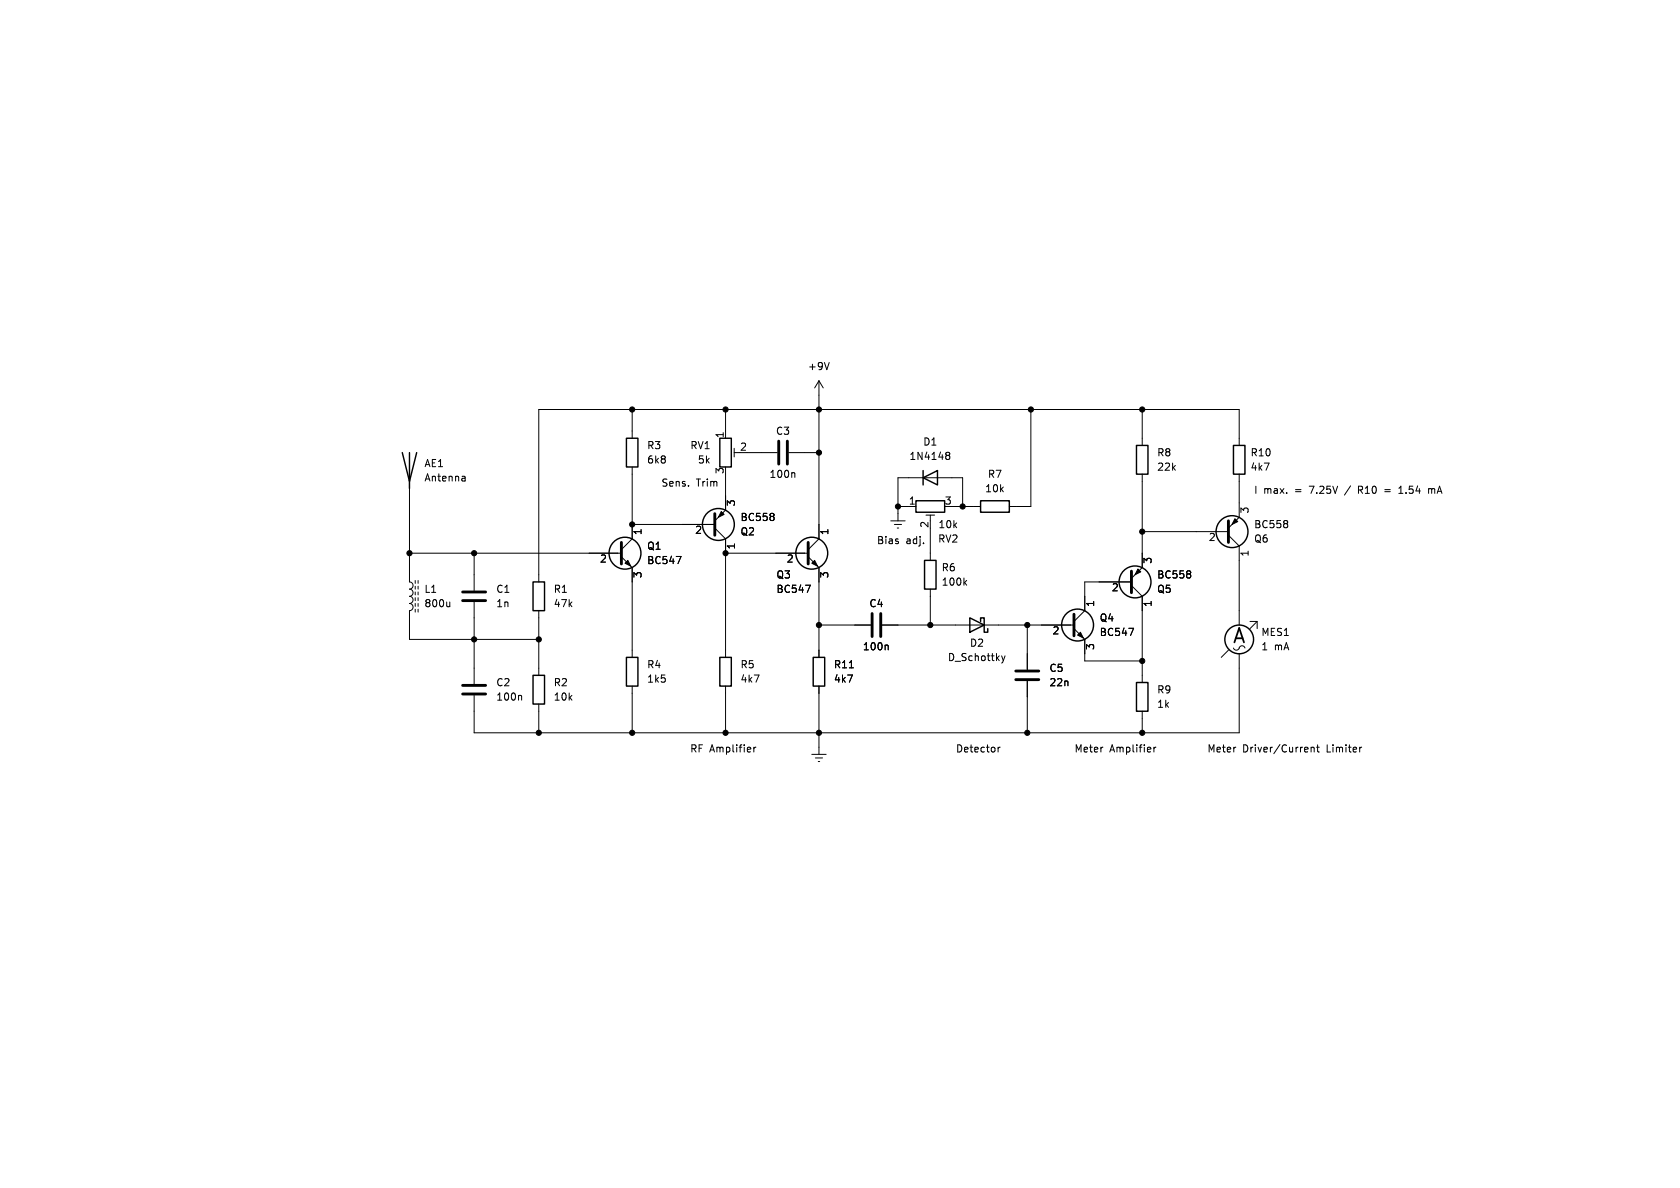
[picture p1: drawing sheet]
<svg xmlns="http://www.w3.org/2000/svg" width="297mm" height="210mm" viewBox="0 0 297 210" stroke-linecap="round" stroke-linejoin="round" font-family="sans-serif">
<g fill="none" stroke="#000" stroke-width=".18">
<path d="M111.8 72.4v5.1M128.3 72.4v5.1M129.8 79.2v1.6M144.8 67.3l-.8 1.3M144.8 67.3v28l-1.9 1.9M144.8 67.3l.7 1.3M146.6 64.1l-.4 1.2M182.2 72.4v17.1h-3.8M201.9 72.4v6.3M219.1 78.7v-6.3h-123.9v30.5M72.4 85.1v17.8a.64 .64 0 0 1 .6 .6 .64 .64 0 0 1-.6 .6 .64 .64 0 0 1 .6 .7 .64 .64 0 0 1-.6 .6 .64 .64 0 0 1 .6 .6 .64 .64 0 0 1-.6 .7 .64 .64 0 0 1 .6 .6 .64 .64 0 0 1-.6 .7v5h22.8M72.4 97.8h37.5"/>
<path d="M82.1 84.2l.1 .2v.6M82.2 85h-.4M82.2 84.5l-.4 .1M83.8 97.8v6.6M109.9 98.4l1.9 1.9v15.9M111.8 82.6v12.7l-1.9 1.9M111.8 92.7h14.6M119.6 98.4h.8l-.5 1.2M126.4 93.3l1.9 2v20.9M128.3 83.8v6.4l-1.9 1.9M128.3 97.8h14.6M129.8 80h1"/>
<path d="M132.1 80h5.3M136.7 90.8l.1 .2-.1 .2M136.7 91.4l.1 .1-.1 .5M139.4 80h5.4M140.3 83.6l.2 .1v.7M142.9 98.4l1.9 1.9v15.9M157.5 92.1h2.5M158.1 92.7h1.3M158.6 93.3h.3M158.7 89.5h3.2M163.7 91.1h1.5M164.5 91.1v1"/>
<path d="M164.5 93.3v5.8M167.3 80.4l.1 .1M167.3 80h.4l.2 .1v.2l-.2 .2M167.4 80.5h.3M167.4 80.5l-.1 .1M167.7 80.5l.2 .2v.4l-.2 .1h-.4M168.3 89.5h5.1M170.2 89.5v-5h-11.5v7.6M201.9 83.8v16.5l-1.9 1.9M201.9 94h15.3M217.2 94.6l1.9 1.9v14M219.1 83.8v7.6l-1.9 1.9"/>
<path d="M227.5 92.1l.2 .2-.2 .2M227.5 92.6l.2 .2-.2 .4M240.2 86.6h.4M240.6 85.9h-.4v1.3M244.8 86.6h1M244.8 86.9h1M247.3 87.2h.7M247.3 86.3l.4-.4v1.3M252.6 86.4v.8M252.6 86.5l.3-.1 .2 .2M253.1 86.6v.6M253.3 86.4l-.2 .2"/>
<path d="M73.4 102.6v.5M73.4 103.6v.5M73.4 104.6v.6M73.4 105.7v.5M73.4 106.7v.5M73.4 107.7v.5M73.9 102.6v.5M73.9 103.6v.5M73.9 104.6v.6M73.9 105.7v.5M73.9 106.7v.5M73.9 107.7v.5"/>
<path d="M79.5 106.4v.9M79.5 107.1l-.2 .2M83.8 106.4v14.5M95.2 108v11.4M142.4 103.4h.9l-.6 1.3M144.8 110.5h9.1M150.2 118.1h.7M156 110.5h33.9M156.8 114l.2 .2v.7M164.5 104.1v6.4M170.5 103l.4 .4M170.9 102.6l-.5 .5"/>
<path d="M177.1 115.9l.3 .9M177.4 116.8l-.3 .4M177.7 115.9l-.3 .9M181.6 110.5v7.9M189.9 111.1l1.9 1.9v3.8h10.1M199.6 111.1h.8l-.5 1.2M200 102.9h-8.2v5.1l-1.9 1.9M200 103.5l1.9 1.9v15.3M210.4 101l.1 .2-.1 .2M210.4 101.5l.1 .2-.1 .4M217.2 114.9l-1.3 1.3M219.1 115.6v13.9h-135.3v-6.6"/>
<path d="M221 109.9h1.2v1.2M222.2 109.9l-1.2 1.2M92 122.9l.2 .2v.7M95.2 124.5v5M111.8 121.3v8.2M128.3 121.3v8.2M133.3 132.1v.8M133.6 132.1l-.3 .2M143.5 133.4h2.5M144.1 134h1.3M144.7 134.6h.2M144.8 121.3v12.1"/>
<path d="M176.4 132.1v.8M176.8 132.1l-.4 .2M181.6 120.4v9.1M201.9 125.7v3.8M204 132.1v.8M204.4 132.1l-.4 .2M231.8 132.2l.2-.1 .3 .1v.7M231.8 132.1v.8M232.8 132.1h.4M232.9 131.7v1.1l.3 .1M240.7 132.1l-.2 .1"/>
</g>
<g fill="none" stroke="#000" stroke-width=".25">
<path d="M110.7 77.5h2.1v5.1h-2.1zM127.3 77.5h2v5.1h-2zM200.9 78.7h2v5.1h-2zM218.1 78.7h2v5.1h-2zM71.1 80l1.3 5.1 1.3-5.1M72.4 80v6.4M161.9 88.5h5.1v2.1h-5.1zM163.2 84.5l2.5-1.3v2.5zM163.2 83.2v2.5M163.4 99.1h2.1v5h-2.1zM173.4 88.5h5v2.1h-5zM94.2 119.4h2.1v5.1h-2.1z"/>
<path d="M94.2 102.9h2.1v5.1h-2.1zM110.7 116.2h2.1v5.1h-2.1zM127.3 116.2h2v5.1h-2zM143.8 116.2h2v5.1h-2zM171.4 109.2l2.6 1.3-2.6 1.3zM173.4 109.9v-.7h.6v2.6h.6v-.7M200.9 120.7h2v5h-2z"/>
<circle cx="110.5" cy="97.8" r="2.82"/>
<circle cx="127" cy="92.7" r="2.82"/>
<circle cx="143.5" cy="97.8" r="2.82"/>
<circle cx="217.8" cy="94" r="2.82"/>
<circle cx="190.5" cy="110.5" r="2.82"/>
<circle cx="200.7" cy="102.9" r="2.82"/>
<circle cx="219.1" cy="113" r="2.54"/>
</g>
<g fill="none" stroke="#000" stroke-width=".51">
<path d="M137.7 78v4M139.2 78v4M109.9 95.9v3.8M126.4 90.8v3.8M142.9 95.9v3.8M217.2 92.1v3.8M81.8 106.2h4.1M81.8 104.6h4.1M154.2 108.5v4M155.7 108.5v4M179.6 118.6h4M189.9 108.6v3.8"/>
<path d="M200 101v3.8M81.8 122.7h4.1M81.8 121.2h4.1M179.6 120.1h4"/>
</g>
<g fill="#000" stroke="#000" stroke-width=".18">
<path d="M110.5 99.6l.5-.5 .5 1zM127.5 90.4l.5 .5-1 .5zM144 99.1l.5 1-1-.5zM218.3 91.7l.5 .5-1 .5zM190.5 112.3l.5-.5 .5 1zM201.2 100.6l.5 .5-1 .5z"/>
<circle cx="111.8" cy="72.4" r=".46"/>
<circle cx="128.3" cy="72.4" r=".46"/>
<circle cx="144.8" cy="72.4" r=".46"/>
<circle cx="182.2" cy="72.4" r=".46"/>
<circle cx="201.9" cy="72.4" r=".46"/>
<circle cx="72.4" cy="97.8" r=".46"/>
<circle cx="83.8" cy="97.8" r=".46"/>
<circle cx="111.8" cy="92.7" r=".46"/>
<circle cx="128.3" cy="97.8" r=".46"/>
<circle cx="144.8" cy="80" r=".46"/>
<circle cx="158.7" cy="89.5" r=".46"/>
<circle cx="170.2" cy="89.5" r=".46"/>
<circle cx="201.9" cy="94" r=".46"/>
<circle cx="83.8" cy="113" r=".46"/>
<circle cx="95.2" cy="113" r=".46"/>
<circle cx="144.8" cy="110.5" r=".46"/>
<circle cx="164.5" cy="110.5" r=".46"/>
<circle cx="181.6" cy="110.5" r=".46"/>
<circle cx="201.9" cy="116.8" r=".46"/>
<circle cx="95.2" cy="129.5" r=".46"/>
<circle cx="111.8" cy="129.5" r=".46"/>
<circle cx="128.3" cy="129.5" r=".46"/>
<circle cx="144.8" cy="129.5" r=".46"/>
<circle cx="181.6" cy="129.5" r=".46"/>
<circle cx="201.9" cy="129.5" r=".46"/>
</g>
<text font-size="3.5" x="217.8" y="114.1">A</text>
<g font-size="1.8">
<text x="142.7" y="65.6">+9V</text>
<text x="128" y="77.5" transform="rotate(-90 128 77.5)">1</text>
<text x="137.1" y="77.1">C3</text>
<text x="74.9" y="82.8">AE1</text>
<text x="114.3" y="79.6">R3</text>
<text x="114.3" y="82.1">6k8</text>
<text x="121.9" y="79.6">RV1</text>
<text x="123.3" y="82.1">5k</text>
<text x="128" y="83.9" transform="rotate(-90 128 83.9)">3</text>
<text x="130.7" y="79.8">2</text>
<text x="160.7" y="81.5">1N4148</text>
<text x="163.1" y="79">D1</text>
<text x="204.5" y="80.9">R8</text>
<text x="204.5" y="83.4">22k</text>
<text x="221" y="83.4">4k7</text>
<text x="221" y="80.9">R10</text>
<text x="74.9" y="85.3">Antenna</text>
<text x="116.8" y="86.1">Sens.</text>
<text x="123.1" y="86.1">Trim</text>
<text x="130.3" y="89.6" transform="rotate(-90 130.3 89.6)">3</text>
<text x="135.9" y="84.7">100n</text>
<text x="160.6" y="89.3">1</text>
<text x="166.9" y="89.3">3</text>
<text x="174.1" y="87.2">10k</text>
<text x="174.6" y="84.7">R7</text>
<text x="221.6" y="87.4">I</text>
<text x="223.4" y="87.4">max.</text>
<text x="229" y="87.4">=</text>
<text x="231.8" y="87.4">7.25V</text>
<text x="238.3" y="87.4">/</text>
<text x="240.8" y="87.4">R10</text>
<text x="248.4" y="87.4">1.54</text>
<text x="253.8" y="87.4">mA</text>
<text x="113.7" y="94.7" transform="rotate(-90 113.7 94.7)">1</text>
<text x="122.8" y="94.7">2</text>
<text x="130.8" y="92.3">BC558</text>
<text x="130.8" y="94.8">Q2</text>
<text x="146.8" y="94.7" transform="rotate(-90 146.8 94.7)">1</text>
<text x="164.2" y="93.4" transform="rotate(-90 164.2 93.4)">2</text>
<text x="165.8" y="93.6">10k</text>
<text x="213.6" y="96">2</text>
<text x="221.1" y="90.9" transform="rotate(-90 221.1 90.9)">3</text>
<text x="221.6" y="93.6">BC558</text>
<text x="106" y="99.8">2</text>
<text x="114.3" y="99.9">BC547</text>
<text x="114.3" y="97.4">Q1</text>
<text x="130.3" y="97.2" transform="rotate(-90 130.3 97.2)">1</text>
<text x="139" y="99.8">2</text>
<text x="154.9" y="96.3">Bias</text>
<text x="160.2" y="96.3">adj.</text>
<text x="165.8" y="96.1">RV2</text>
<text x="166.4" y="101.2">R6</text>
<text x="203.9" y="99.8" transform="rotate(-90 203.9 99.8)">3</text>
<text x="221.1" y="98.5" transform="rotate(-90 221.1 98.5)">1</text>
<text x="221.6" y="96.1">Q6</text>
<text x="74.9" y="107.5">800u</text>
<text x="74.9" y="105">L1</text>
<text x="87.6" y="105">C1</text>
<text x="87.6" y="107.5">1n</text>
<text x="97.8" y="105">R1</text>
<text x="97.8" y="107.5">47k</text>
<text x="113.7" y="102.3" transform="rotate(-90 113.7 102.3)">3</text>
<text x="137.2" y="105">BC547</text>
<text x="137.2" y="102.5">Q3</text>
<text x="146.8" y="102.3" transform="rotate(-90 146.8 102.3)">3</text>
<text x="153.6" y="107.5">C4</text>
<text x="166.4" y="103.7">100k</text>
<text x="193.8" y="107.4" transform="rotate(-90 193.8 107.4)">1</text>
<text x="196.5" y="104.9">2</text>
<text x="203.9" y="107.4" transform="rotate(-90 203.9 107.4)">1</text>
<text x="204.5" y="102.5">BC558</text>
<text x="204.5" y="105">Q5</text>
<text x="186" y="112.5">2</text>
<text x="194.3" y="112.6">BC547</text>
<text x="194.3" y="110.1">Q4</text>
<text x="222.9" y="112.6">MES1</text>
<text x="114.3" y="118.3">R4</text>
<text x="130.8" y="118.3">R5</text>
<text x="147.3" y="118.3">R11</text>
<text x="152.4" y="115.2">100n</text>
<text x="167.5" y="117.1">D_Schottky</text>
<text x="171.4" y="114.5">D2</text>
<text x="185.4" y="119">C5</text>
<text x="193.8" y="115" transform="rotate(-90 193.8 115)">3</text>
<text x="222.9" y="115.2">1</text>
<text x="225.3" y="115.2">mA</text>
<text x="87.6" y="121.5">C2</text>
<text x="87.6" y="124.1">100n</text>
<text x="97.8" y="121.5">R2</text>
<text x="97.8" y="124.1">10k</text>
<text x="114.3" y="120.9">1k5</text>
<text x="130.8" y="120.9">4k7</text>
<text x="147.3" y="120.9">4k7</text>
<text x="185.4" y="121.5">22n</text>
<text x="204.5" y="122.8">R9</text>
<text x="204.5" y="125.3">1k</text>
<text x="121.9" y="133.1">RF Amplifier</text>
<text x="168.9" y="133.1">Detector</text>
<text x="189.9" y="133.1">Meter</text>
<text x="196.2" y="133.1">Amplifier</text>
<text x="213.4" y="133.1">Meter</text>
<text x="219.7" y="133.1">Driver/Current</text>
<text x="234.6" y="133.1">Limiter</text>
</g>
</svg>
